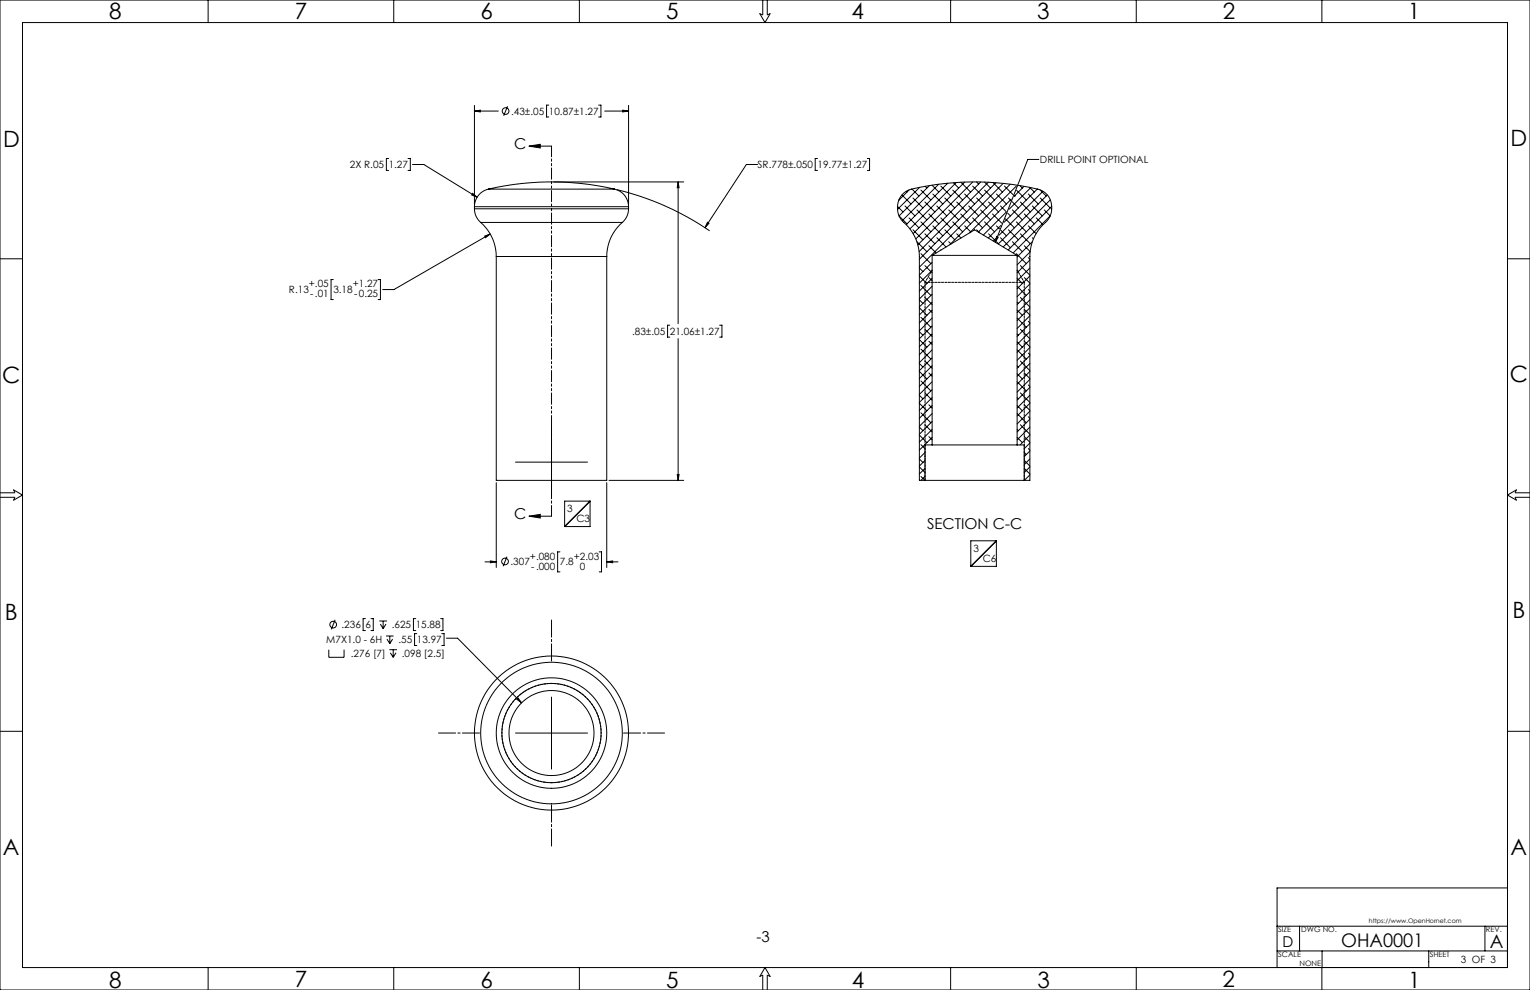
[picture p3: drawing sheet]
<svg xmlns="http://www.w3.org/2000/svg" width="864mm" height="559mm" viewBox="0 0 864 559" stroke-linecap="round" stroke-linejoin="round" font-family="sans-serif">
<g fill="none" stroke="#000" stroke-width=".56">
<path d="M0 0h864v559h-864zM13 13h838v533h-838zM117 0v13M222 0v13M327 0v13M431 0v8h-2l3 5 3-5h-2v-8M537 0v13M641 0v13M746 0v13M268 60v55M310 59h-1v7h1M338 59h1v7h-1"/>
<path d="M355 60v55M268 63l3-1v1zM268 63h13M286 60l-2 5M341 63h14M351 62l4 1h-4zM219 89h-1v7h1M230 89h2v7h-2M233 93h6l30 18M299 82l6-1v3zM299 82h12M428 93h-7l-23 36"/>
<path d="M461 89h-1v7h1M490 89h1v7h-1M586 90h-6l-18 47M267 109l2 2-3-1zM268 118a10 10 0 0 0 3 8M268 117h87M268 118h87M268 117v1M276 107a10 10 0 0 0-8 10M276 107a158 158 0 0 1 71 0M276 107h71M313 103h73"/>
<path d="M347 107a10 10 0 0 1 8 10M348 107a158 158 0 0 1 53 23M355 118a10 10 0 0 1-4 8M355 117v1M383 103v3h-1zM383 103v80M507 117a10 10 0 0 1 7-10 153 153 0 0 1 74 1 10 10 0 0 1 6 9M507 117a11 11 0 0 0 5 10 25 25 0 0 1 7 18v126h3M507 117l3 3M507 113h.1M509 110l5 5M511 116l5 6"/>
<path d="M512 108h.1M513 107l-6 6M515 107l4 4M515 112l6 5M518 118l5 6M519 106l-12 12M520 107l5 6M522 114l6 6M522 105l1 1M525 105l-18 17 5 4M526 105l4 3M527 110l5 5"/>
<path d="M529 116l5 6M530 104l-21 21M531 105l6 6M533 112l6 5M534 104h.1M535 103l-24 24M536 118l5 6M538 107l5 6M538 103l3 3M540 103l-26 26M540 114l6 6M542 103l6 5"/>
<path d="M545 103l-30 29M545 110l5 5M547 116l5 6M549 105l6 6M549 103l-32 32M551 103l1 1M551 112l6 5M553 118l6 6M554 103l-36 35M556 107l5 6M556 103l3 3M558 103l-39 39"/>
<path d="M558 114l6 6M560 103l6 5M562 103l-43 43M562 110l6 5M565 116l3 4M566 104l-47 47M567 105l5 5M568 120l-13 13M569 112l2 1M570 104l-34 34M571 112l-19 19M571 114l4 3"/>
<path d="M571 118l6 6M573 111h.1M574 105l-27 26M574 107l5 6M576 105l1 1M576 114l6 6M578 105l-5 6M580 110l6 5M581 106l3 2M582 106l-12 12M583 116l5 6M586 107l-19 18"/>
<path d="M587 107l4 4M587 112l6 5M589 108l-25 25M589 118l4 4-21 21M591 110l-28 28M593 113l-27 26M594 117a11 11 0 0 1-5 10 25 25 0 0 0-8 18v126h-3M594 117l-25 24M271 126a26 26 0 0 1 9 19M271 126h80M274 133l3-1-3 2zM277 132l-55 31h-6"/>
<path d="M351 126a25 25 0 0 0-9 19M399 125l1 1-2 3zM513 123l6 6M515 130l6 5M518 136l5 6M520 125l5 6M522 132l6 6M524 139l4 4M524 121l6 5M527 127l5 6M529 134l5 5M531 123l6 6"/>
<path d="M533 130l6 5M536 136l1 2M538 125l5 6M540 132l2 2M542 121l6 5M545 127l3 4M549 123l6 6M551 130l2 1M556 125l5 6M558 132l4 4M560 121l5 5M562 135l-1 1"/>
<path d="M562 136l2 2M562 127l2 2M563 133v1l-1 3zM565 134l5 6M565 127l-7 7M565 130l3 3M567 124l6 5M569 120l1 2M569 130l6 5M571 136l6 6M574 125l5 6M576 132l6 6"/>
<path d="M578 139l3 3M578 121l6 5M580 127l5 5M583 134v1M583 136l-9 9M585 123l4 4M0 146h13M188 158h-1v11h1M213 158h2v11h-2M280 145v126h62v-126M280 145h62M519 156l4 4"/>
<path d="M519 151l2 2M520 143l5 6M522 150l4 4M524 157l2 1M526 144h48M526 144l24-14 24 14M526 144v107M526 148l-7 7M526 153l-7 7M526 157l-7 7M531 141h.1M574 143l5 6"/>
<path d="M574 144v107M574 157l3 3M574 153h1M576 150l5 5M578 157l3 3M580 145l1 1M581 147l-7 7M581 151l-7 7M581 156l-7 7M581 142l-7 8M851 146h13M519 174l4 4"/>
<path d="M519 169l2 2M520 179l5 6M520 161l5 6M522 168l4 4M524 175l2 1M526 162l-7 7M526 166l-7 7M526 171l-7 7M526 175l-7 7M526 180l-7 7M574 180l5 5M574 175l3 3"/>
<path d="M574 171h1M574 162l5 5M576 168l5 5M578 175l3 3M580 163l1 1M581 160l-7 7M581 165l-7 7M581 169l-7 7M581 174l-7 7M581 178l-7 7M378 184h-1v6h1M383 191v80"/>
<path d="M406 184h1v6h-1M519 192l4 4M519 187l2 2M520 197l5 6M522 186l4 4M524 193l2 1M526 184l-7 7M526 189l-7 7M526 193l-7 7M526 197l-7 8M574 197l5 6M574 193l3 3"/>
<path d="M574 189h1M576 186l5 5M578 193l3 3M580 199l1 1M580 181l1 1M581 183l-7 7M581 187l-7 7M581 192l-7 7M581 196l-7 7M519 210l4 4M519 205l2 2M520 215l5 6"/>
<path d="M522 204l4 4M524 211l2 1M526 202l-7 7M526 206l-7 8M526 211l-7 7M526 215l-7 8M526 220l-7 7M574 215l5 6M574 211l3 3M574 206l1 1M576 204l5 5M578 211l3 3"/>
<path d="M580 217l1 1M581 201l-7 7M581 205l-7 7M581 210l-7 7M581 214l-7 7M581 219l-7 7M519 228l4 4M519 223l2 2M520 233l5 6M522 240l4 4M522 222l4 4M524 228l2 2"/>
<path d="M526 224l-7 8M526 229l-7 7M526 233l-7 8M526 238l-7 7M574 233l5 6M574 229l3 3M574 224l1 1M576 240l5 5M576 222l5 5M578 228l3 4M580 235l1 1M581 223l-7 7"/>
<path d="M581 228l-7 7M581 232l-7 7M581 237l-7 7M311 241v40M519 259l2 2M519 246l4 4M519 241l2 2M520 251l2 2M522 258h.1M522 255l-3 4M522 260l-3 3M524 246l2 2"/>
<path d="M526 251h48M526 251h-4v20M526 242l-7 8M526 247l-7 7M574 251h4v20M574 247l3 3M574 242l1 1M578 260l3 3M578 255l1 2M578 246l3 4M580 253l1 1M581 241l-7 7"/>
<path d="M581 246l-5 5M581 250l-3 3M581 255l-3 3M581 259l-3 3M0 278h8v-2l5 3-5 3v-1h-8M280 272v48M291 261h41M342 272v48M344 271h42M382 268h1v3zM519 264l3 3M520 269l2 2"/>
<path d="M522 271h56M522 264l-3 4M522 269l-2 2M578 264l3 4M581 264l-3 3M581 268l-3 3M864 278h-9l1-2-5 3 5 3-1-1h9M299 291l6-1v2zM299 291h12M333 283h-14v14M333 283v14h-14M333 283l-14 14"/>
<path d="M274 317h6M277 317h3l-3 1zM286 314l-2 6M316 312h-1v11h1M338 312h2v11h-2M342 317h4v1zM342 317h7M562 305h-14v15M562 305v15h-14M562 305l-14 15M189 350l-2 5M206 349h-1v7h1"/>
<path d="M209 349h2v7h-2M214 351h4M215 352l1 3M216 351v4M218 359h4M218 352l-2 3M220 359v4M235 349h-2v7h2M235 358h-1v6h1M249 349h1v7h-1M249 358h2v6h-2M186 367v4h8v-4"/>
<path d="M218 361l2 2M220 367h4M220 368l2 3M222 361l-2 2M222 367v4M224 368l-2 3M252 360h6l36 37M292 395v-1l2 3zM311 393v41M0 413h13M291 414h41M851 413h13"/>
<path d="M851 501h-130v45h130v-23h-130M721 537h130M734 523v14M746 537v22M806 537v9M838 523v14M117 546v13M222 546v13M327 546v13M431 559v-9l-2 1 3-5 3 5-2-1v9M537 546v13M641 546v13"/>
<circle cx="285" cy="63" r="1.9"/>
<circle cx="285" cy="317" r="1.9"/>
<circle cx="188" cy="353" r="1.9"/>
<circle cx="311" cy="414" r="31"/>
<circle cx="311" cy="414" r="28"/>
<circle cx="311" cy="414" r="43"/>
<circle cx="311" cy="414" r="24"/>
<circle cx="311" cy="414" r="40"/>
</g>
<path d="M311 442a28 28 0 0 1-24-42 28 28 0 0 1 48-1 28 28 0 0 1-22 43h-2" fill="none" stroke="#000" stroke-width=".56" stroke-dasharray="1.3 .6" stroke-dashoffset=".3" stroke-linecap="butt"/>
<path d="M311 82v209" fill="none" stroke="#000" stroke-width=".56" stroke-dasharray="6.3 1.3 1.3 1.3 1.3 1.3" stroke-dashoffset=".3"/>
<path d="M578 159h-56" fill="none" stroke="#000" stroke-width=".56" stroke-dasharray="1.3 .6" stroke-dashoffset=".3"/>
<path d="M522 271v-112M578 271v-112" fill="none" stroke="#000" stroke-width=".56" stroke-dasharray="1.3 .6"/>
<path d="M522 159l4-7M578 159l-4-7" fill="none" stroke="#000" stroke-width=".56" stroke-dasharray="1.3 .6" stroke-dashoffset=".4"/>
<path d="M311 373v-23M271 414h-23M352 414h23M311 454v24" fill="none" stroke="#000" stroke-width=".56" stroke-dasharray="15.2 1.3 1.3 1.3" stroke-dashoffset="5.6"/>
<g fill="#000">
<path d="M563 133v1l-1 3z"/>
<path d="M299 82l6-1v3zM299 291l6-1v2z"/>
<path d="M277 317h3l-3 1zM342 317h4v1zM268 63l3-1v1zM351 62l4 1h-4zM383 103v3h-1zM382 268h1v3zM274 133v1l3-2zM399 125l-1 4 2-3zM267 109l-1 1 3 1zM292 395l2 2-2-3z"/>
</g>
<g font-size="12.7">
<text x="62" y="11">8</text>
<text x="166" y="11">7</text>
<text x="271" y="11">6</text>
<text x="376" y="11">5</text>
<text x="481" y="11">4</text>
<text x="585" y="11">3</text>
<text x="690" y="11">2</text>
<text x="795" y="11">1</text>
<text x="2" y="83">D</text>
<text x="853" y="82">D</text>
<text x="852" y="216">C</text>
<text x="1" y="216">C</text>
<text x="3" y="350">B</text>
<text x="854" y="349">B</text>
<text x="2" y="483">A</text>
<text x="853" y="482">A</text>
<text x="62" y="558">8</text>
<text x="166" y="557">7</text>
<text x="271" y="558">6</text>
<text x="376" y="558">5</text>
<text x="481" y="558">4</text>
<text x="586" y="558">3</text>
<text x="690" y="557">2</text>
<text x="795" y="558">1</text>
</g>
<g font-size="10.6">
<text x="757" y="535">OHA0001</text>
<text x="841" y="535">A</text>
</g>
<g font-size="8.5">
<text x="290" y="84">C</text>
<text x="290" y="293">C</text>
<text x="523" y="299">SECTION C-C</text>
<text x="427" y="532">-3</text>
<text x="724" y="535">D</text>
</g>
<g font-size="5.6">
<text x="289" y="65">.43±.05</text>
<text x="310" y="65">10.87±1.27</text>
<text x="197" y="95">2X R.05</text>
<text x="219" y="95">1.27</text>
<text x="428" y="95">SR.778±.050</text>
<text x="461" y="95">19.77±1.27</text>
<text x="587" y="92">DRILL POINT OPTIONAL</text>
<text x="163" y="165">R.13</text>
<text x="174" y="162">+.05</text>
<text x="175" y="168">-.01</text>
<text x="188" y="165">3.18</text>
<text x="199" y="162">+1.27</text>
<text x="200" y="168">-0.25</text>
<text x="357" y="189">.83±.05</text>
<text x="378" y="189">21.06±1.27</text>
<text x="320" y="289">3</text>
<text x="325" y="295">C3</text>
<text x="549" y="312">3</text>
<text x="299" y="316">+.080</text>
<text x="324" y="316">+2.03</text>
<text x="555" y="317">C6</text>
<text x="288" y="319">.307</text>
<text x="300" y="322">-.000</text>
<text x="316" y="319">7.8</text>
<text x="327" y="322">0</text>
<text x="193" y="355">.236</text>
<text x="206" y="355">6</text>
<text x="221" y="355">.625</text>
<text x="235" y="355">15.88</text>
<text x="184" y="363">M7X1.0 - 6H</text>
<text x="225" y="363">.55</text>
<text x="235" y="363">13.97</text>
<text x="198" y="371">.276 [7]</text>
<text x="227" y="371">.098 [2.5]</text>
<text x="825" y="544">3 OF 3</text>
</g>
<g font-size="4.2">
<text x="721" y="526">SIZE</text>
<text x="735" y="526">DWG NO.</text>
<text x="839" y="526">REV.</text>
<text x="721" y="540">SCALE</text>
<text x="733" y="545">NONE</text>
<text x="807" y="540">SHEET</text>
</g>
<text font-size="3.5" x="773" y="521">https://www.OpenHornet.com</text>
</svg>
